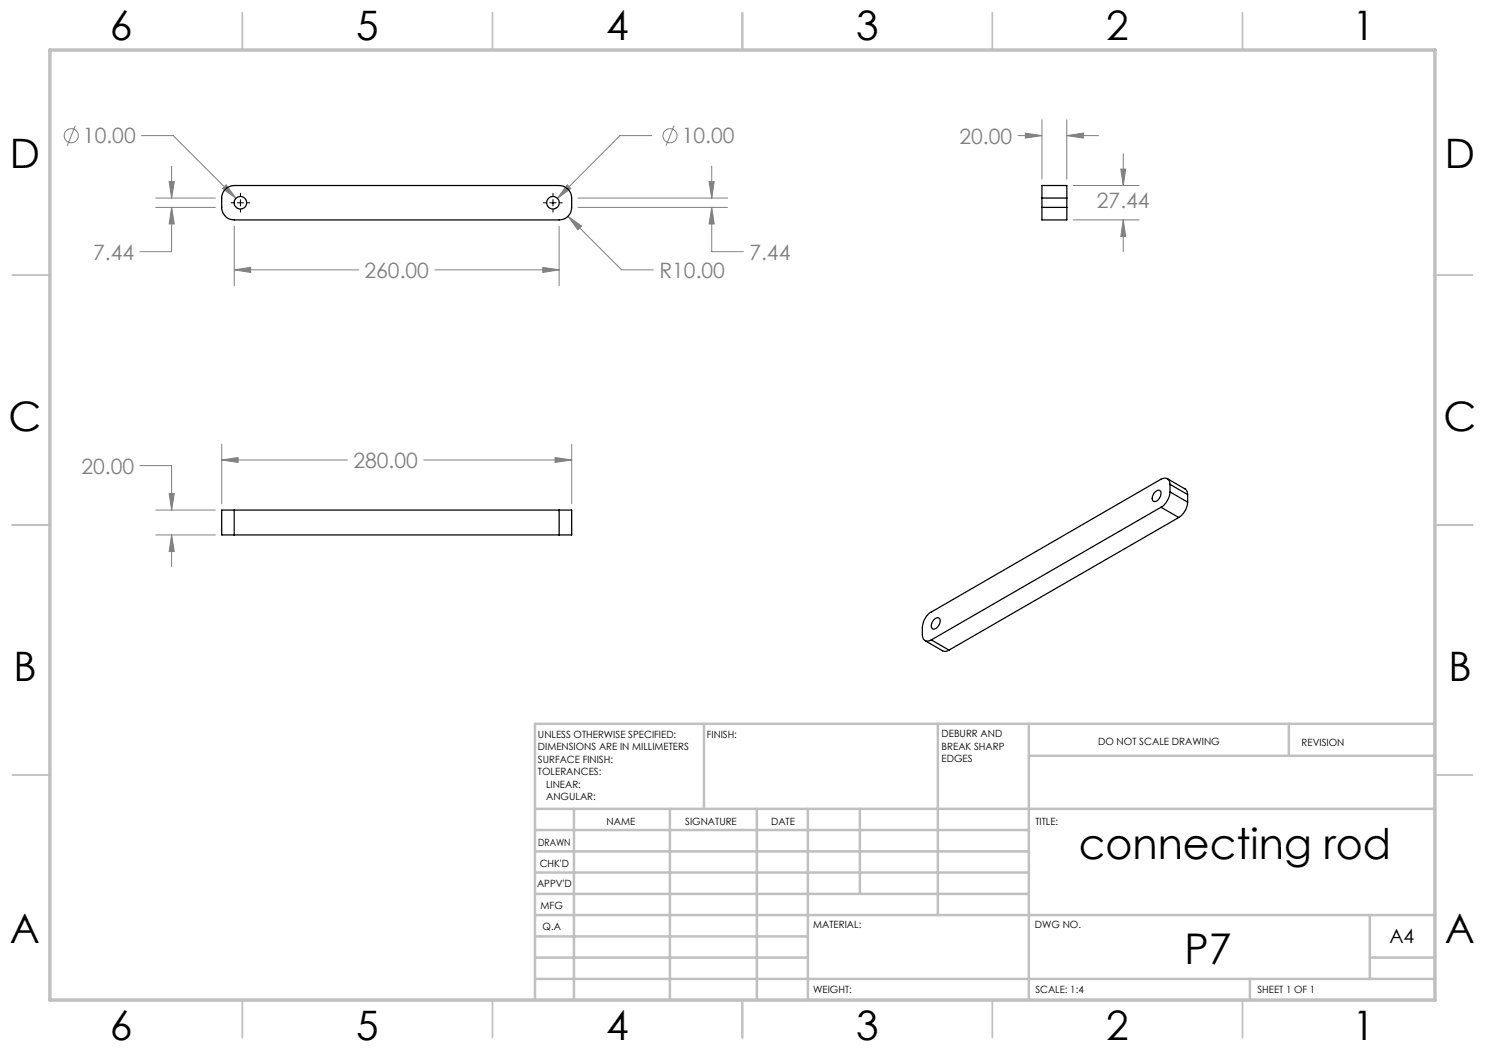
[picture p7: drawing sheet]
<svg xmlns="http://www.w3.org/2000/svg" width="297mm" height="210mm" viewBox="0 0 297 210" stroke-linecap="round" stroke-linejoin="round" font-family="sans-serif">
<g fill="none" stroke="#808080" stroke-width=".2">
<path d="M15.1 25.1l-1.7 4.1M28.3 27.1h6.3l12.6 12.6M31.2 39.6h11.9M33.8 36.3h1.1l-.6 3.3zM34.3 33.3v6.3M45.2 37l2 2.7-2.7-2zM113.5 37l.7 .7-2.7 2zM115.6 39.6h29.9M130.4 27.1h-6.4l-12.5 12.6M134.8 25.1l-1.6 4.1M141.8 36.3h1l-.5 3.3zM142.3 33.3v6.3"/>
<path d="M203.6 27.1h4.8M205.1 26.6l3.3 .5-3.3 .5zM208.4 23.9v11.9M213.4 27.1l3.3-.5v1zM213.4 27.1h6.3M213.4 23.9v11.9M214.6 37.1h13.2M224.2 33.8h.9l-.5 3.3zM224.6 30.8v6.3M31.2 41.5h11.9M34.3 41.5l.6 3.3h-1.1zM34.3 41.5v8.8h-6.3"/>
<path d="M46.8 54l3.3-.5v1zM46.8 45.3v11.8M46.8 54h24.9M87 54h24.8M108.5 53.5l3.3 .5-3.3 .5zM111.8 45.3v11.8M113.6 43.2l2.7 2-.7 .8zM113.6 43.2l10.7 10.8h6.4M115.6 41.5h29.9M142.3 41.5l.5 3.3h-1zM142.3 41.5v8.8h6.4M214.6 44h13.2"/>
<path d="M224.6 44l.5 3.3h-.9zM224.6 44v6.3M28 93.1h6.3v8.9M33.8 98.7h1.1l-.6 3.3zM44.3 92l3.3-.5v1zM44.3 88.8v11.9M44.3 92h25.2M84.7 92h29.6M111 91.5l3.3 .5-3.3 .5zM114.3 88.8v11.9M31.2 102h11.9M31.2 107h11.9"/>
<path d="M34.3 107l.6 3.3h-1.1zM34.3 107v6.3"/>
<circle cx="14.2" cy="27.1" r="1.42"/>
<circle cx="134" cy="27.1" r="1.41"/>
</g>
<path d="M48.1 38.7v.6M48.1 39.9v1.3M110.6 38.7v.6M110.6 39.9v1.3M46.2 40.6h.6M47.4 40.6h1.3M48.1 41.8v.6M49.4 40.6h.6M108.7 40.6h.6M110 40.6h1.2M110.6 41.8v.6M111.9 40.6h.6" fill="none" stroke="#000" stroke-width=".2"/>
<g fill="none" stroke="#c0c0c0" stroke-width=".35">
<path d="M48.5 2.5v7.5M98.5 2.5v7.5M148.5 2.5v7.5M198.5 2.5v7.5M248.5 2.5v7.5M2.5 55h7.5M287 55h7.5M2.5 105h7.5M287 105h7.5M2.5 155h7.5M287 155h7.5M48.5 200v7.5"/>
<path d="M98.5 200v7.5M148.5 200v7.5M198.5 200v7.5M248.5 200v7.5"/>
</g>
<g fill="none" stroke="#c0c0c0" stroke-width=".5">
<path d="M140.8 144.8v17M187.6 144.8v38.2M205.8 144.8v55.2M205.8 151.2h81.2M257.8 144.8v6.4M287 144.8h-180v55.2M107 161.8h180M107 178.8h98.8M107 174.5h98.8M107 170.3h98.8M107 166h98.8M114.8 161.8v38.2"/>
<path d="M134 161.8v38.2M151.4 161.8v38.2M161.6 161.8v38.2M172 161.8v17M107 195.8h180M107 191.5h54.6M107 187.3h54.6M107 183h180M250 195.8v4.2M274 191.5h13M274 183v12.8"/>
</g>
<path d="M10 10h277v190h-277z" fill="none" stroke="#c0c0c0" stroke-width=".7"/>
<path d="M108.5 53.5l3.3 .5-3.3 .5zM46.8 54l3.3-.5v1zM113.6 43.2l2 2.8 .7-.8zM141.8 36.3h1l-.5 3.3zM142.3 41.5l.5 3.3h-1zM113.5 37l-2 2.7 2.7-2zM45.2 37l-.7 .7 2.7 2zM34.3 41.5l.6 3.3h-1.1zM33.8 36.3h1.1l-.6 3.3zM33.8 98.7h1.1l-.6 3.3zM34.3 107l.6 3.3h-1.1zM111 91.5l3.3 .5-3.3 .5zM44.3 92l3.3-.5v1zM224.2 33.8h.9l-.5 3.3zM224.6 44l.5 3.3h-.9zM213.4 27.1l3.3-.5v1zM205.1 26.6l3.3 .5-3.3 .5z" fill="#808080"/>
<g fill="none" stroke="#000" stroke-width=".25">
<path d="M44.9 38l.9-.6 1-.3h65a2.52 2.52 0 0 1 2.5 2.5v1.9a2.51 2.51 0 0 1-2.5 2.5h-65a2.46 2.46 0 0 1-2.5-2.5v-2.2zM208.4 39.6v-2.5h5v2.5M208.4 39.6h5M208.4 39.6v1.9M213.4 39.6v1.9M208.4 41.5v2.5h5v-2.5M208.4 41.5h5M230.9 98.6a.74 .74 0 0 1 1.3-.2 1.54 1.54 0 0 1-1.5 1.9 1.16 1.16 0 0 1 .2-1.7zM233.5 95.7l3.6 2.1 .4 .6v.5M234 98.4a4.1 4.1 0 0 1-1.8 3.1M234 96.9a1.12 1.12 0 0 0-.6-1.2 1.12 1.12 0 0 0-1.2 .1l-45.9 26.6a4 4 0 0 0-1.8 3v1.6a1.1 1.1 0 0 0 .5 1.1 1.1 1.1 0 0 0 1.3-.1M234 98.4l3.5 2"/>
<path d="M234 96.9v1.5M234 96.9l3.5 2M237.5 98.9v1.5M46.8 102h-2.5v5h2.5M46.8 102v5M46.8 102h65M46.8 107h65M111.8 102h2.5v5h-2.5M111.8 102v5M232.2 101.5l3.6 2M232.2 101.5l-45.9 26.5M235.8 103.5l-46 26.5"/>
<path d="M237.5 100.4a3.9 3.9 0 0 1-1.7 3.1M185 128.1l3.5 2.1 .6 .1 .7-.3M186.3 128l3.5 2M186.8 123.9a.65 .65 0 0 1 .9-.3 .65 .65 0 0 1 .3 .9 1.38 1.38 0 0 1-1.5 1.3 1.34 1.34 0 0 1 .3-1.9z"/>
<circle cx="48.1" cy="40.6" r="1.25"/>
<circle cx="110.6" cy="40.6" r="1.25"/>
</g>
<g font-size="8.5">
<text x="215.7" y="171.8">connecting rod</text>
<text x="236.9" y="192.7">P7</text>
</g>
<g font-size="8.1">
<text x="22" y="8">6</text>
<text x="71.2" y="8">5</text>
<text x="121.2" y="8">4</text>
<text x="171.3" y="8">3</text>
<text x="221.3" y="8">2</text>
<text x="270.5" y="8">1</text>
<text x="2" y="33.6">D</text>
<text x="289" y="33.6">D</text>
<text x="1.7" y="86.1">C</text>
<text x="288.7" y="86.1">C</text>
<text x="2.7" y="136.1">B</text>
<text x="289.7" y="136.1">B</text>
<text x="2" y="188.6">A</text>
<text x="289" y="188.6">A</text>
<text x="22" y="208">6</text>
<text x="71.2" y="208">5</text>
<text x="121.2" y="208">4</text>
<text x="171.3" y="208">3</text>
<text x="221.3" y="208">2</text>
<text x="270.5" y="208">1</text>
</g>
<g font-size="4.2" fill="#808080">
<text x="16.6" y="28.7">10.00</text>
<text x="136.3" y="28.7">10.00</text>
<text x="191.9" y="28.7">20.00</text>
<text x="219.4" y="41.7">27.44</text>
<text x="18.6" y="51.9">7.44</text>
<text x="149.9" y="51.9">7.44</text>
<text x="72.9" y="55.6">260.00</text>
<text x="131.9" y="55.6">R10.00</text>
<text x="16.3" y="94.7">20.00</text>
<text x="70.7" y="93.6">280.00</text>
</g>
<text font-size="3.9" x="277.9" y="188.5">A4</text>
<g font-size="2">
<text x="107.6" y="147.6">UNLESS OTHERWISE SPECIFIED:</text>
<text x="141.4" y="147.6">FINISH:</text>
<text x="188.3" y="147.5">DEBURR AND</text>
<text x="188.3" y="150">BREAK SHARP</text>
<text x="219.6" y="149">DO NOT SCALE DRAWING</text>
<text x="260.3" y="149.2">REVISION</text>
<text x="107.6" y="150.1">DIMENSIONS ARE IN MILLIMETERS</text>
<text x="107.6" y="152.6">SURFACE FINISH:</text>
<text x="107.6" y="155.1">TOLERANCES:</text>
<text x="188.3" y="152.5">EDGES</text>
<text x="109.2" y="157.6">LINEAR:</text>
<text x="109.2" y="160.1">ANGULAR:</text>
<text x="121.3" y="165">NAME</text>
<text x="137" y="164.9">SIGNATURE</text>
<text x="154.2" y="164.9">DATE</text>
<text x="207.1" y="164.9">TITLE:</text>
<text x="107.6" y="169.1">DRAWN</text>
<text x="107.9" y="173.3">CHK'D</text>
<text x="107.4" y="177.4">APPV'D</text>
<text x="108.1" y="181.8">MFG</text>
<text x="108.5" y="186">Q.A</text>
<text x="162.6" y="185.5">MATERIAL:</text>
<text x="207" y="185.5">DWG NO.</text>
<text x="162.6" y="198.5">WEIGHT:</text>
<text x="207.1" y="198.6">SCALE: 1:4</text>
<text x="251.5" y="198.6">SHEET 1 OF 1</text>
</g>
</svg>
